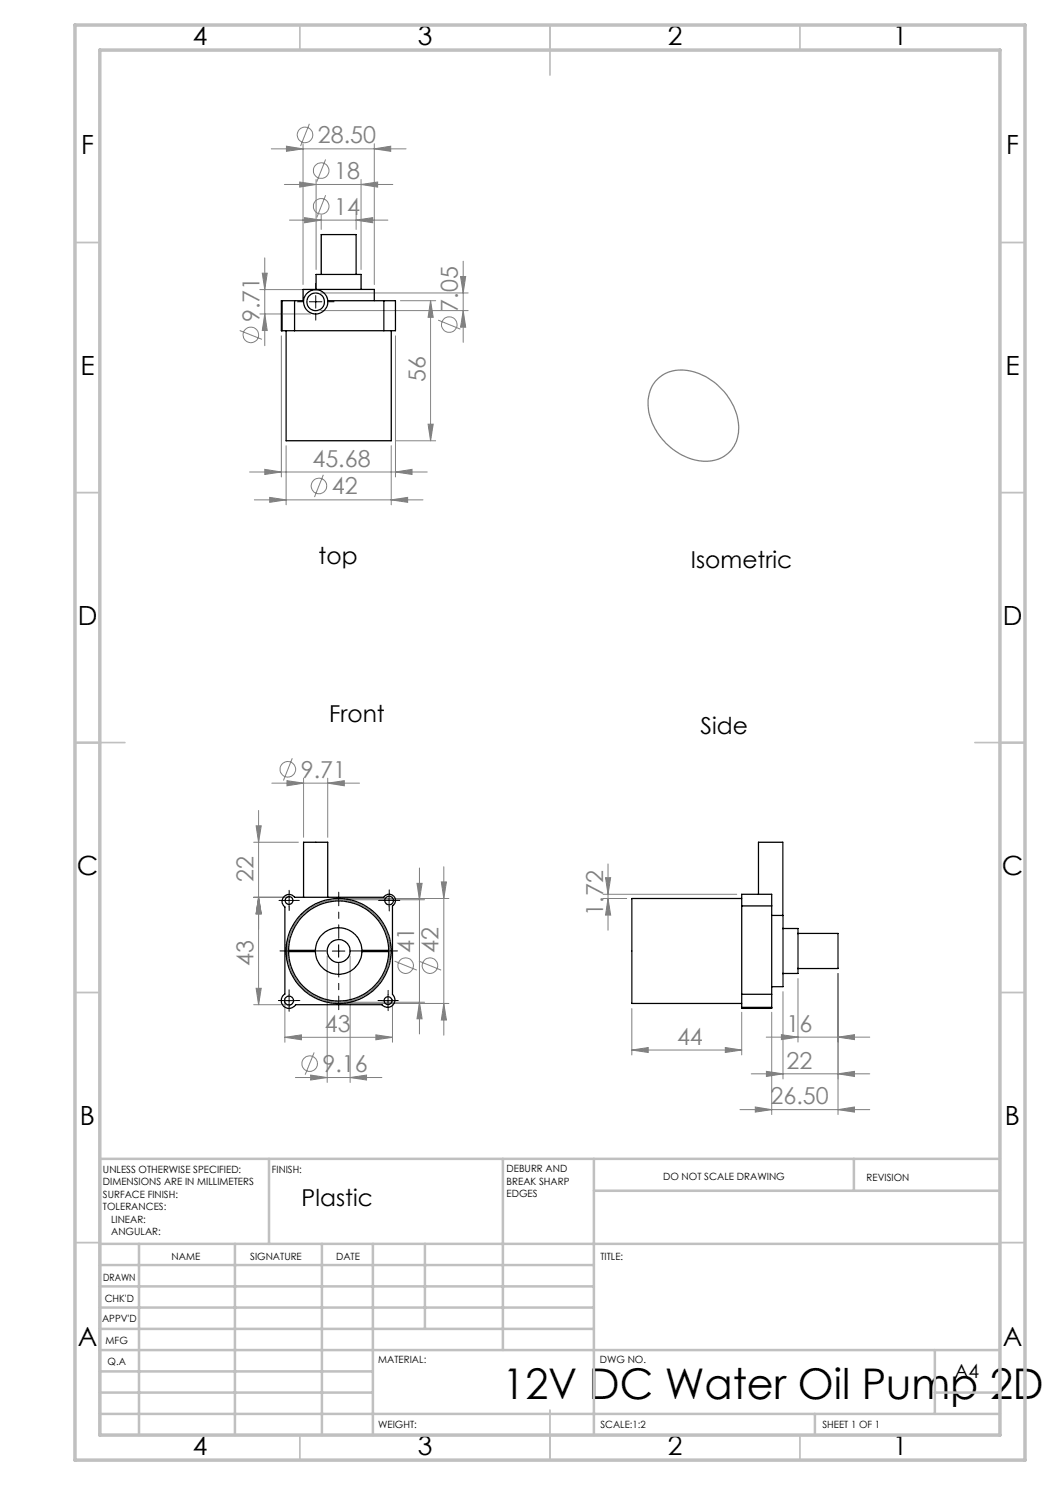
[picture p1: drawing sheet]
<svg xmlns="http://www.w3.org/2000/svg" width="210mm" height="297mm" viewBox="0 0 210 297" stroke-linecap="round" stroke-linejoin="round" font-family="sans-serif">
<g fill="none" stroke="#808080" stroke-width=".2">
<path d="M54.3 29.8h26.9M56.9 36.9h21.7M57.3 29.2l3.3 .6-3.3 .5zM59.9 36.4l3.3 .5-3.3 .5zM60.6 28.7v28.2M61.9 24.8l-1.8 4.4M63.2 35.9v18M65.1 39l-1.7 4.5M65.1 31.9l-1.7 4.4M72.2 36.9l3.3-.5v1zM72.2 35.9v18M74.9 29.8l3.2-.6v1.1z"/>
<path d="M74.9 28.7v28.2M52 57.9h10.1M52.5 54.6h.9l-.4 3.3zM53 51.6v17.5M57.9 44h19.7M60.9 43.5l3.3 .5-3.3 .6zM64.1 58.6h29.5M64.2 43v2.9M71.2 44l3.3-.5v1.1zM71.2 43v2.9M92.1 55.3h1l-.5 3.3zM92.6 52.2v16.3"/>
<path d="M47.9 66.1l4.5 1.8M52 62.8h10.1M53 62.8l.4 3.3h-.9zM56.3 67.2v28.2M64.1 62.1h29.5M79.1 67.2v28.2M80.1 60.1h7M86.1 60.1v28.1M86.1 60.1l.5 3.4h-1zM87.6 64l4.5 1.8M92.6 62.1l.5 3.3h-1zM49.9 94.4h35.5"/>
<path d="M50.9 100h33.7M53 93.9l3.3 .5-3.3 .5zM53.9 99.5l3.3 .5-3.3 .5zM57.2 89.1v11.9M64.7 95l-1.8 4.4M78.2 100l3.3-.5v1zM78.2 89.1v11.9M79.1 94.4l3.3-.5v1zM79.2 88.2h7.9M85.6 84.8h1l-.5 3.4zM54.4 156.6h17.5M57.4 156.1l3.3 .5-3.3 .6z"/>
<path d="M58.5 151.7l-1.8 4.4M60.7 155.6v11.9M65.5 156.6l3.4-.5v1.1zM65.5 155.6v11.9M50.7 168.4h9M50.7 179.5h7.2M51.2 165.2h1l-.5 3.2zM51.7 162.1v38.8M51.7 179.5l.5 3.3h-1zM68.7 179.9h16.2M68.7 179.7h21.1M83.4 176.7h1l-.5 3.2z"/>
<path d="M83.9 173.6v33.2M88.3 176.4h1l-.5 3.3zM88.8 173.4v33.6M120.6 179.7h4.7M120.6 178.9h26.8M121.1 175.5h1l-.5 3.4zM121.6 172.8v13.3M121.6 179.7l.5 3.3h-1zM51.2 197.7h1l-.5 3.2zM57 199.8v8.7M65.4 191.2v25.3M70 191.2v25.3"/>
<path d="M78.5 199.9v8.6M78.9 192.2l4.5 1.8M83.8 192.2l4.4 1.8M156.6 198.3v17.5M159.6 195.7v12.7M167.6 194.7v28.2M50.7 200.9h7.4M57 207.5l3.3-.5v1zM57 207.5h21.5M59.1 215.5h17.3M62.1 215l3.3 .5-3.3 .5zM62.8 210.5l-1.8 4.4"/>
<path d="M68.7 200.4h16.2M68.7 200.7h21.1M70 215.5l3.3-.5v1zM75.2 207l3.3 .5-3.3 .5zM83.9 200.4l.5 3.4h-1zM88.8 200.7l.5 3.3h-1zM126.4 210l3.2-.5v1zM126.4 201.7v9.3M126.4 210h21.9M145.1 209.5l3.2 .5-3.2 .5zM148.3 202.5v8.5M150.2 214.8h23.8"/>
<path d="M153.2 207.4h20.8M153.3 214.3l3.3 .5-3.3 .5zM154.3 202.5v20.4M156.3 206.9l3.3 .5-3.3 .5zM167.6 214.8l3.3-.5v1zM167.6 207.4l3.3-.5v1zM148 221.9h26M151.1 221.4l3.2 .5-3.2 .5zM167.6 221.9l3.3-.5v1z"/>
<circle cx="61" cy="27" r="1.55"/>
<circle cx="64.2" cy="34.1" r="1.56"/>
<circle cx="64.2" cy="41.3" r="1.55"/>
<circle cx="50.2" cy="67" r="1.56"/>
<circle cx="89.8" cy="64.9" r="1.55"/>
<circle cx="63.8" cy="97.2" r="1.56"/>
<circle cx="57.6" cy="153.9" r="1.55"/>
<circle cx="81.1" cy="193.1" r="1.55"/>
<circle cx="86" cy="193.1" r="1.55"/>
<circle cx="61.9" cy="212.7" r="1.56"/>
</g>
<g fill="none" stroke="#808080" stroke-width=".25">
<path d="M131.1 76.2a7.6 7.6 0 0 1 9.1-1.3 12.3 12.3 0 0 1 7.5 11.6 6.5 6.5 0 0 1-8.1 5.6 12.4 12.4 0 0 1-10-11.9l.1-.8a6.4 6.4 0 0 1 1.4-3.2z"/>
<circle cx="67.7" cy="190.2" r="10.3"/>
</g>
<g fill="none" stroke="#000" stroke-width=".2" stroke-dasharray="15.2 1.3 1.3 1.3">
<path d="M63.2 57.8v-1.1M60.7 60.3h-1.2M63.2 62.8v1.2M65.7 60.3h1.1M57.8 178.8v-.7M77.8 178.8v-.8M56.6 180.1h-.8M57.8 198.9v-.9M57.8 181.3v.8M59.1 180.1h.8M76.6 180.1h-.9M77.6 198.9v-.8"/>
<path d="M77.8 181.3v.9M79.1 180.1h.9M56.6 200.1h-.9M57.8 201.4v.9M59.1 200.1h.9M76.4 200.1h-.8M77.6 201.4v.7M78.9 200.1h.8"/>
</g>
<path d="M63.1 59.1v2.5M61.9 60.4h2.5M57.8 178.9v2.5M77.8 178.9v2.5M56.6 180.1h2.5M57.8 198.9v2.5M66.5 190.2h2.5M67.7 188.9v2.5M76.6 180.1h2.5M77.6 198.9v2.5M56.6 200.1h2.5M76.4 200.1h2.4" fill="none" stroke="#000" stroke-width=".2"/>
<g fill="none" stroke="#c0c0c0" stroke-width=".35">
<path d="M60 5v5M110 5v10M160 5v5M15 48.5h5M200 48.5h5M15 98.5h5M200 98.5h5M15 148.5h10M195 148.5h10M15 198.5h5M200 198.5h5M15 248.5h5"/>
<path d="M200 248.5h5M60 287v5M110 282v10M160 287v5"/>
</g>
<g fill="none" stroke="#c0c0c0" stroke-width=".5">
<path d="M53.8 231.8v17M100.6 231.8v38.2M118.8 231.8v55.2M118.8 238.2h81.2M170.8 231.8v6.4M200 231.8h-180v55.2M20 248.8h180M20 257.3h98.8M20 253h98.8M27.8 248.8v38.2M47 248.8v38.2M64.4 248.8v38.2"/>
<path d="M74.6 248.8v38.2M85 248.8v17M20 265.8h98.8M20 261.5h98.8M20 278.5h54.6M20 274.3h54.6M20 270h180M187 278.5h13M187 270v12.8M20 282.8h180M163 282.8v4.2"/>
</g>
<path d="M15 5h190v287h-190zM20 10h180v277h-180z" fill="none" stroke="#c0c0c0" stroke-width=".7"/>
<path d="M65.2 190.2h-9.2M67.7 187.7v-9.3M67.7 192.7v9.2M70.2 190.2h9.3" fill="none" stroke="#000" stroke-width=".2" stroke-dasharray="15.2 1.3 1.3 1.3" stroke-dashoffset="12.5"/>
<g fill="#808080">
<path d="M57.4 156.1l3.3 .5-3.3 .6zM65.5 156.6l3.4-.5v1.1zM62.1 215l3.3 .5-3.3 .5zM70 215.5l3.3-.5v1zM60.9 43.5l3.3 .5-3.3 .6zM71.2 44l3.3-.5v1.1zM59.9 36.4l3.3 .5-3.3 .5zM72.2 36.9l3.3-.5v1zM57.3 29.2l3.3 .6-3.3 .5zM74.9 29.8l3.2-.6v1.1zM53 93.9l3.3 .5-3.3 .5zM79.1 94.4l3.3-.5v1zM53.9 99.5l3.3 .5-3.3 .5zM78.2 100l3.3-.5v1zM153.3 214.3l3.3 .5-3.3 .5zM167.6 214.8l3.3-.5v1zM156.3 206.9l3.3 .5-3.3 .5zM167.6 207.4l3.3-.5v1z"/>
<path d="M151.1 221.4l3.2 .5-3.2 .5zM167.6 221.9l3.3-.5v1z"/>
<path d="M145.1 209.5l3.2 .5-3.2 .5zM126.4 210l3.2-.5v1z"/>
<path d="M51.2 165.2h1l-.5 3.2zM51.7 179.5l.5 3.3h-1zM51.7 179.5l.5 3.3h-1zM51.2 197.7h1l-.5 3.2zM83.4 176.7h1l-.5 3.2zM83.9 200.4l.5 3.4h-1zM88.3 176.4h1l-.5 3.3zM88.8 200.7l.5 3.3h-1zM52.5 54.6h.9l-.4 3.3zM53 62.8l.4 3.3h-.9zM86.1 60.1l.5 3.4h-1zM85.6 84.8h1l-.5 3.4zM92.1 55.3h1l-.5 3.3zM92.6 62.1l.5 3.3h-1zM121.1 175.5h1l-.5 3.4zM121.6 179.7l.5 3.3h-1z"/>
<path d="M57 207.5l3.3-.5v1zM75.2 207l3.3 .5-3.3 .5z"/>
</g>
<g fill="none" stroke="#000" stroke-width=".25">
<path d="M63.2 57.9v-3h9v3M64.2 54.9v-8h7v8M56.4 66.1h2.5M56.4 60.1h2.5M56.4 60.1h-.1v6h.1M56.4 60.1v6M57.2 66.1v22.1h21v-22.1M58.9 60.1v6M58.9 66.1h17.9M58.9 60.1h1.8M60.6 60.1v-2.2h14.3v2.2M65.5 60.1h11.3"/>
<path d="M76.8 60.1h2.3v6h-2.3M76.8 60.1v6M56.7 179.5a1.38 1.38 0 0 1 2.2 0h17.9a1.26 1.26 0 0 1 1.9-.3 1.26 1.26 0 0 1-.2 2v17.7a1.49 1.49 0 0 1 .1 2.1 1.49 1.49 0 0 1-2.2-.1h-17.3a1.55 1.55 0 0 1-2.4 .3 1.55 1.55 0 0 1 .3-2.4v-17.4a1.37 1.37 0 0 1-.3-1.9zM60.7 179.5v-11.1h4.8v11.1M148.3 179.7h-21.9v21h21.9M151.7 178.9v-10.5h4.9v14.7M57.7 190.3h5.4a4.7 4.7 0 0 0 4.6 4.6 4.7 4.7 0 0 0 4.7-4.6h5.3a10 10 0 0 1-10 9.9 10 10 0 0 1-10-9.9zM60.6 183.2a10 10 0 0 1 10.8-2.3 10 10 0 0 1 6.3 9.2h-5.3a4.7 4.7 0 0 0-4.7-4.5 4.7 4.7 0 0 0-4.6 4.5h-5.4a10.2 10.2 0 0 1 2.9-6.9zM148.3 181.2v-2.3h6v2.3M148.3 198.9v2.6M148.3 181.2h6M148.3 198.9h6"/>
<path d="M148.3 181.2v17.7M154.3 198.9v2.6M154.3 183.1h2.3v14.2h-2.3M154.3 181.2v17.7M156.6 185.7h3v9h-3M159.6 186.7h8v7h-8M148.3 201.5v.2h6v-.2M148.3 201.5h6"/>
<circle cx="63.1" cy="60.4" r="1.77"/>
<circle cx="63.1" cy="60.4" r="2.43"/>
<circle cx="57.8" cy="180.1" r=".78"/>
<circle cx="67.7" cy="190.2" r="2.28"/>
<circle cx="67.7" cy="190.2" r="10.5"/>
<circle cx="77.8" cy="180.1" r=".86"/>
<circle cx="57.8" cy="200.1" r=".9"/>
<circle cx="77.6" cy="200.1" r=".78"/>
</g>
<text font-size="8.5" x="100.5" y="279.7">12V DC Water Oil Pump 2D</text>
<g font-size="5.3">
<text x="38.5" y="9">4</text>
<text x="83.5" y="9">3</text>
<text x="133.6" y="9">2</text>
<text x="178.6" y="9">1</text>
<text x="16.2" y="30.7">F</text>
<text x="201.2" y="30.7">F</text>
<text x="16.1" y="75">E</text>
<text x="201.1" y="75">E</text>
<text x="15.5" y="125">D</text>
<text x="200.5" y="125">D</text>
<text x="15.4" y="175">C</text>
<text x="200.4" y="175">C</text>
<text x="16" y="225">B</text>
<text x="201" y="225">B</text>
<text x="15.5" y="269.2">A</text>
<text x="200.5" y="269.2">A</text>
<text x="38.5" y="291">4</text>
<text x="83.5" y="291">3</text>
<text x="133.6" y="291">2</text>
<text x="178.6" y="291">1</text>
</g>
<g font-size="4.7" fill="#808080">
<text x="63.6" y="28.7">28.50</text>
<text x="66.8" y="35.8">18</text>
<text x="66.8" y="43">14</text>
<text x="51.9" y="64.4" transform="rotate(-90 51.9 64.4)">9.71</text>
<text x="91.6" y="62.3" transform="rotate(-90 91.6 62.3)">7.05</text>
<text x="85.1" y="76.4" transform="rotate(-90 85.1 76.4)">56</text>
<text x="62.5" y="93.4">45.68</text>
<text x="66.4" y="98.9">42</text>
<text x="60.1" y="155.6">9.71</text>
<text x="50.7" y="176.4" transform="rotate(-90 50.7 176.4)">22</text>
<text x="120.6" y="183.1" transform="rotate(-90 120.6 183.1)">1.72</text>
<text x="82.9" y="190.5" transform="rotate(-90 82.9 190.5)">41</text>
<text x="87.7" y="190.5" transform="rotate(-90 87.7 190.5)">42</text>
<text x="50.7" y="193.2" transform="rotate(-90 50.7 193.2)">43</text>
<text x="65" y="206.4">43</text>
<text x="135.4" y="209">44</text>
<text x="157.3" y="206.4">16</text>
<text x="64.5" y="214.4">9.16</text>
<text x="157.3" y="213.7">22</text>
<text x="154.1" y="220.9">26.50</text>
</g>
<g font-size="4.7">
<text x="63.7" y="112.8">top</text>
<text x="138.2" y="113.7">Isometric</text>
<text x="65.8" y="144.5">Front</text>
<text x="140.1" y="146.8">Side</text>
<text x="60.3" y="241.1">Plastic</text>
</g>
<text font-size="3.9" x="190.9" y="275.5">A4</text>
<g font-size="2">
<text x="20.6" y="234.6">UNLESS OTHERWISE SPECIFIED:</text>
<text x="20.6" y="237.1">DIMENSIONS ARE IN MILLIMETERS</text>
<text x="20.6" y="239.6">SURFACE FINISH:</text>
<text x="54.4" y="234.6">FINISH:</text>
<text x="101.3" y="234.5">DEBURR AND</text>
<text x="101.3" y="237">BREAK SHARP</text>
<text x="101.3" y="239.5">EDGES</text>
<text x="132.6" y="236">DO NOT SCALE DRAWING</text>
<text x="173.3" y="236.2">REVISION</text>
<text x="20.6" y="242.1">TOLERANCES:</text>
<text x="22.2" y="244.6">LINEAR:</text>
<text x="22.2" y="247.1">ANGULAR:</text>
<text x="34.3" y="252">NAME</text>
<text x="50" y="251.9">SIGNATURE</text>
<text x="67.2" y="251.9">DATE</text>
<text x="120.1" y="251.9">TITLE:</text>
<text x="20.6" y="256.1">DRAWN</text>
<text x="20.9" y="260.3">CHK'D</text>
<text x="20.4" y="264.4">APPV'D</text>
<text x="21.1" y="268.8">MFG</text>
<text x="21.5" y="273">Q.A</text>
<text x="75.6" y="272.5">MATERIAL:</text>
<text x="120" y="272.5">DWG NO.</text>
<text x="75.6" y="285.5">WEIGHT:</text>
<text x="120.1" y="285.6">SCALE:1:2</text>
<text x="164.5" y="285.6">SHEET 1 OF 1</text>
</g>
</svg>
